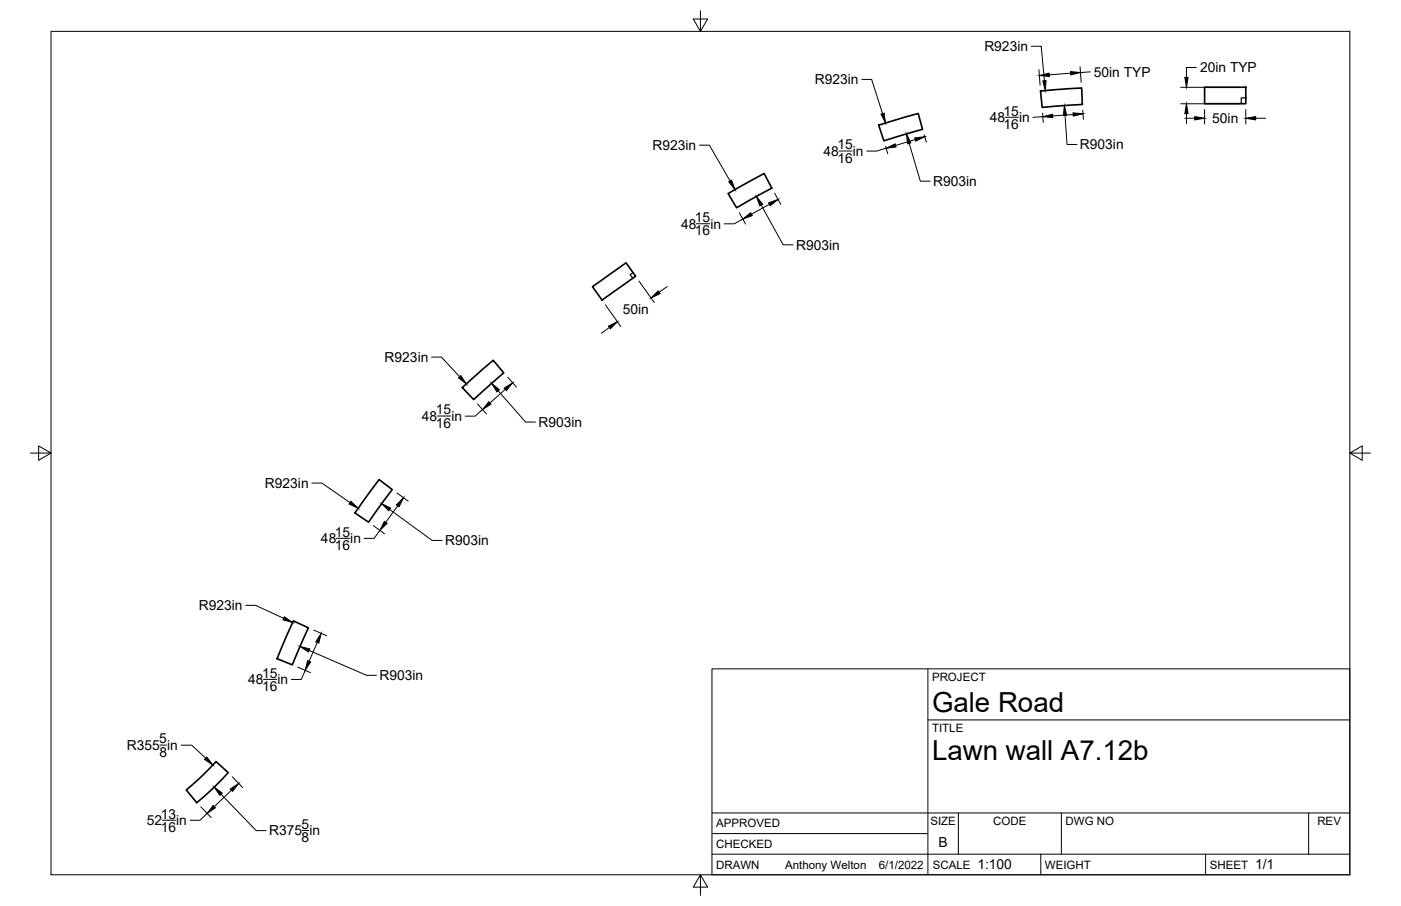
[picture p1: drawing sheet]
<svg xmlns="http://www.w3.org/2000/svg" width="432mm" height="279mm" viewBox="0 0 432 279" stroke-linecap="round" stroke-linejoin="round" font-family="sans-serif">
<!-- layer: Visible -->
<path d="M270.8 38.6l12.2-3.6 1.3 4.9-11.9 3.5zM320.7 28.1l12.7-1 .2 5.1-12.4 .9zM371.3 26.9h12.7v5.1h-12.7zM224.4 59.7l11.1-6.2 2.4 4.5-10.9 6.1zM182.6 88.4l10.4-7.4 2.9 4.2-10.4 7.3zM142.5 119.5l9.5-8.4 3.3 3.9-9.3 8.2zM116.8 147.9l4.1 3.1-7.3 10-4.2-2.8zM90.4 191.5l4.6 2.1-4.9 11.4-4.7-1.9zM57.4 243.6l3.8-3.3 5.4-5.4 3.7 3.4-5.6 5.7-4.1 3.5z" fill="none" stroke="#000" stroke-width=".51"/>
<!-- layer: Border -->
<path d="M15.7 9.7h400.3v260.1h-400.3zM215.9 3.3v6.4l-2.2-3.8h4.4l-2.2 3.8M9.4 139.7h6.3l-3.8-2.2v4.4l3.8-2.2M416 139.7l3.8 2.2v-4.4l-3.8 2.2h6.4M215.9 269.8l2.2 3.8h-4.4l2.2-3.8v6.3" fill="none" stroke="#000" stroke-width=".31"/>
<!-- layer: Titleblock -->
<path d="M219.4 206.3h196.6v63.5h-196.6zM286 206.3v63.5M286 222h130M219.4 257.1h66.6M219.4 250.7h196.6M295.4 250.7v12.7M327.1 250.7v12.7M403.3 250.7v12.7M219.4 263.4h196.6M320.8 263.4v6.4M371.6 263.4v6.4" fill="none" stroke="#000" stroke-width=".31"/>
<!-- layer: Dimensions -->
<g fill="none" stroke="#000" stroke-width=".31">
<path d="M317.9 14.3h3l1 10.6M265.6 24.5h3l3.4 10.6M309.8 36.2h4.1M320.2 21.5l.4 4.8M321.3 34.9l.2 2.9M321.4 36l-3 .2M328.3 35.6l.6 9h3M330 22.6l-6.6 .5M330.8 35.3l-6.4 .5M332.9 20.6l.3 4.8M333.7 34l.2 2.9M336.1 22.2l-3.1 .2"/>
<path d="M363.9 32h18.3M363.9 26.9h18.3M365.2 36.5h3M365.7 35.1v3M368.7 20.8h-3v3.1M371.3 33.8v4.4M384 33.8v4.4M387 36.5h3.1M215.6 44.8h3l6.4 11M238.7 59.6l2 3.5M258.6 46.6h4M272.9 45.1l.7 2.3"/>
<path d="M273.1 45.7l-2.9 .9h-3.1M280.2 44.2l3.5 11.7h3M282.1 43l-6.1 1.9M284.8 41.6l.7 2.3M214.6 69h4.1M227.9 65.6l1.9 3.5M228.9 67.5l-2.6 1.5h-3.1M234.6 63.2l6.8 12.3h3M237.2 63l-5.6 3.1M186.6 94l4.7 6.7M196.9 86.7l4.8 6.6M205.6 88.4l-2.5 1.7"/>
<path d="M133 110.1h3.1l5.5 6.1M156.5 116.3l2.7 3.1M187.8 101l-2.5 1.8M134.8 128.3h4.1M147.2 124.6l2.7 3M148.7 126.3l-2.3 2h-3M153.5 120.5l8.5 9.7h3M155.7 120.1l-4.7 4.2M96.1 149h3.1l8.7 6M120.1 157.1l13.1 9.6h3M122.3 152l3.5 2.5M122.6 156l-3.7 5.1"/>
<path d="M103.7 166h4.1M115 162.1l3.5 2.5M117.1 163.6l-1.8 2.4h-3.1M75.7 186.7h3.1l8.6 4M96.7 194.3l3.9 1.7M97.8 198.1l-2.5 5.8M81.2 209.5h4.1M91.7 205.7l4 1.7M94.1 206.7l-1.2 2.8h-3.1M95.2 200.6l17.8 7.7h3M49.3 229.8h2M55.8 229.8h3.3l4.3 4"/>
<path d="M71.6 239.5l3.2 3.4M50 252.9h4.1M61.9 248.8l3.2 3.3M63.8 250.8l-2.2 2.2h-3M68.1 244.9l10.9 11.3h3M71.3 243.7l-5.2 5.1M93.1 256.1h2"/>
</g>
<g fill="#000" stroke="#000" stroke-width=".31">
<path d="M271.5 35.2l1-.3 .4 3.1zM321.4 25l1-.2-.2 3.1zM320.4 23.3l2.9-.7 .1 1zM321.4 36l3-.8 .1 1.1zM328 32.6l.8 3h-1.1zM329.9 22.1l3.1 .3-3 .7zM330.7 34.8l3.1 .3-3 .7zM365.7 32l.5 3.1h-1zM365.2 23.9h1l-.5 3zM368.2 36l3.1 .5-3.1 .5zM384 36.5l3-.5v1zM224.6 56.1l.9-.5 1 2.9z"/>
<path d="M273.1 45.7l2.8-1.3 .3 .9zM279.4 41.3l1.3 2.8-1 .3zM281.9 42.5l3.1-.3-2.8 1.3zM228.9 67.5l2.5-1.9 .5 .9zM233.1 60.6l2 2.4-.9 .5zM236.9 62.5l2.9-1-2.4 1.9zM202.8 89.7l.6 .9-2.7 1.3zM141.3 116.5l.7-.7 1.7 2.6zM155.4 119.7l2.6-1.7-1.9 2.5zM187.5 100.6l2.8-1.4-2.2 2.2zM150.7 123.9l.6 .8-2.6 1.6zM151.5 118.2l2.4 2-.8 .6z"/>
<path d="M108.2 154.6l2.2 2.2-2.8-1.4zM117.6 155.3l2.8 1.4-.6 .8zM122.2 155.7l2.2-2.2-1.4 2.8zM118.5 160.8l.8 .6-2.2 2.2zM87.7 190.2l2.5 1.8-3-.8zM99 195.3l-.7 3-1-.4zM94.8 203.7l.9 .4-1.6 2.6zM92.5 199.4l3 .7-.4 .9zM63.7 233.5l1.9 2.4-2.6-1.7zM65.7 248.4l.7 .7-2.6 1.7zM66 242.7l2.5 1.9-.7 .7zM71 243.3l2.6-1.7-1.9 2.5z"/>
</g>
<!-- layer: Sketch2 -->
<path d="M384.2 30.2h-1.6v1.6M195.1 84.1l-.9 .6 .9 1.1" fill="none" stroke="#000" stroke-width=".36"/>
<g font-size="8.5">
<text x="287.3" y="219.5">Gale Road</text>
<text x="287.3" y="234.5">Lawn wall A7.12b</text>
</g>
<g font-size="4.3">
<text x="303.4" y="15.8">R923in</text>
<text x="337.1" y="23.6">50in TYP</text>
<text x="369.9" y="22.3">20in TYP</text>
<text x="251.1" y="26">R923in</text>
<text x="309.3" y="35.7">15</text>
<text x="305" y="37.7">48</text>
<text x="309.3" y="39.8">16</text>
<text x="314.1" y="37.7">in</text>
<text x="373.6" y="38">50in</text>
<text x="201.1" y="46.2">R923in</text>
<text x="258.1" y="46.1">15</text>
<text x="332.8" y="46.1">R903in</text>
<text x="253.8" y="48.1">48</text>
<text x="258.1" y="50.2">16</text>
<text x="262.8" y="48.1">in</text>
<text x="287.6" y="57.4">R903in</text>
<text x="209.9" y="70.5">48</text>
<text x="214.2" y="68.5">15</text>
<text x="218.9" y="70.5">in</text>
<text x="214.2" y="72.6">16</text>
<text x="245.4" y="77">R903in</text>
<text x="191.9" y="96.8">50in</text>
<text x="118.6" y="111.6">R923in</text>
<text x="130" y="129.8">48</text>
<text x="134.3" y="127.8">15</text>
<text x="134.3" y="131.9">16</text>
<text x="139.1" y="129.8">in</text>
<text x="166" y="131.6">R903in</text>
<text x="81.7" y="150.5">R923in</text>
<text x="98.9" y="167.5">48</text>
<text x="103.2" y="165.5">15</text>
<text x="108" y="167.5">in</text>
<text x="103.2" y="169.6">16</text>
<text x="137.2" y="168.2">R903in</text>
<text x="61.3" y="188.2">R923in</text>
<text x="80.8" y="209">15</text>
<text x="116.9" y="209.7">R903in</text>
<text x="76.5" y="211">48</text>
<text x="80.8" y="213.1">16</text>
<text x="85.5" y="211">in</text>
<text x="39.1" y="231.3">R355 in</text>
<text x="49.1" y="229.3">5</text>
<text x="49.1" y="233.4">8</text>
<text x="45.3" y="254.5">52</text>
<text x="49.6" y="252.4">13</text>
<text x="49.6" y="256.6">16</text>
<text x="54.3" y="254.5">in</text>
<text x="83" y="257.6">R375 in</text>
<text x="92.9" y="255.6">5</text>
<text x="93" y="259.7">8</text>
<text x="289.3" y="261.2">B</text>
<text x="301.2" y="268.1">1:100</text>
<text x="386.8" y="268.1">1/1</text>
</g>
<g font-size="3.5">
<text x="287.3" y="210.1">PROJECT</text>
<text x="287.3" y="225.8">TITLE</text>
<text x="220.7" y="255.2">APPROVED</text>
<text x="286.7" y="254.5">SIZE</text>
<text x="306.1" y="254.5">CODE</text>
<text x="328.4" y="254.5">DWG NO</text>
<text x="406" y="254.5">REV</text>
<text x="220.7" y="261.5">CHECKED</text>
<text x="220.7" y="267.9">DRAWN</text>
<text x="242" y="267.9">Anthony Welton</text>
<text x="270.9" y="267.9">6/1/2022</text>
<text x="287.5" y="267.9">SCALE</text>
<text x="322.1" y="267.9">WEIGHT</text>
<text x="372.9" y="267.9">SHEET</text>
</g>
</svg>
